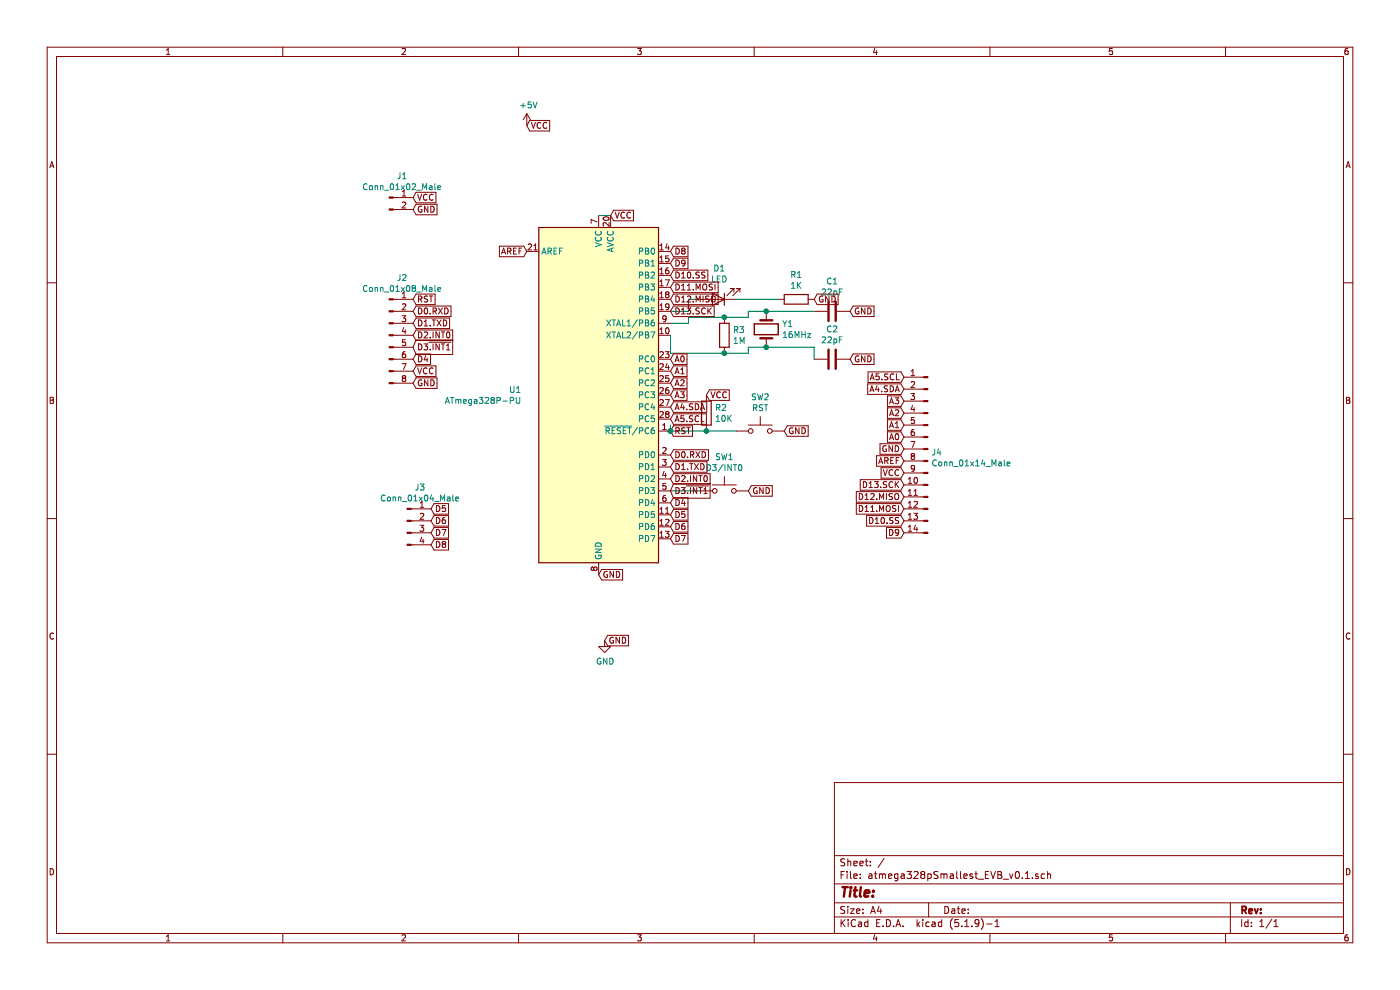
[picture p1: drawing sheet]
EESchema Schematic File Version 4
EELAYER 30 0
EELAYER END
$Descr A4 11693 8268
encoding utf-8
Sheet 1 1
Title ""
Date ""
Rev ""
Comp ""
Comment1 ""
Comment2 ""
Comment3 ""
Comment4 ""
$EndDescr
$Comp
L MCU_Microchip_ATmega:ATmega328P-PU U1
U 1 1
P 5000 3300
F 0 "U1" H 4356 3346 50  0000 R CNN
F 1 "ATmega328P-PU" H 4356 3255 50  0000 R CNN
F 2 "Package_DIP:DIP-28_W7.62mm" H 5000 3300 50  0001 C CIN
F 3 "http://ww1.microchip.com/downloads/en/DeviceDoc/ATmega328_P%20AVR%20MCU%20with%20picoPower%20Technology%20Data%20Sheet%2040001984A.pdf" H 5000 3300 50  0001 C CNN
	1    5000 3300
	1    0    0    -1  
$EndComp
$Comp
L Device:Crystal Y1
U 1 1
P 6400 2750
F 0 "Y1" V 6354 2881 50  0000 L CNN
F 1 "16MHz" V 6445 2881 50  0000 L CNN
F 2 "Crystal:Crystal_HC49-4H_Vertical" H 6400 2750 50  0001 C CNN
F 3 "~" H 6400 2750 50  0001 C CNN
	1    6400 2750
	0    1    1    0   
$EndComp
$Comp
L Device:C C1
U 1 1
P 6950 2600
F 0 "C1" V 6698 2600 50  0000 C CNN
F 1 "22pF" V 6789 2600 50  0000 C CNN
F 2 "Capacitor_THT:C_Disc_D3.0mm_W2.0mm_P2.50mm" H 6988 2450 50  0001 C CNN
F 3 "~" H 6950 2600 50  0001 C CNN
	1    6950 2600
	0    1    1    0   
$EndComp
$Comp
L Device:C C2
U 1 1
P 6950 3000
F 0 "C2" V 6698 3000 50  0000 C CNN
F 1 "22pF" V 6789 3000 50  0000 C CNN
F 2 "Capacitor_THT:C_Disc_D3.0mm_W2.0mm_P2.50mm" H 6988 2850 50  0001 C CNN
F 3 "~" H 6950 3000 50  0001 C CNN
	1    6950 3000
	0    1    1    0   
$EndComp
$Comp
L Device:R R3
U 1 1
P 6050 2800
F 0 "R3" H 6120 2846 50  0000 L CNN
F 1 "1M" H 6120 2755 50  0000 L CNN
F 2 "Resistor_THT:R_Axial_DIN0309_L9.0mm_D3.2mm_P2.54mm_Vertical" V 5980 2800 50  0001 C CNN
F 3 "~" H 6050 2800 50  0001 C CNN
	1    6050 2800
	1    0    0    -1  
$EndComp
$Comp
L Device:R R2
U 1 1
P 5900 3450
F 0 "R2" H 5970 3496 50  0000 L CNN
F 1 "10K" H 5970 3405 50  0000 L CNN
F 2 "Resistor_THT:R_Axial_DIN0309_L9.0mm_D3.2mm_P12.70mm_Horizontal" V 5830 3450 50  0001 C CNN
F 3 "~" H 5900 3450 50  0001 C CNN
	1    5900 3450
	1    0    0    -1  
$EndComp
$Comp
L Device:R R1
U 1 1
P 6650 2500
F 0 "R1" V 6443 2500 50  0000 C CNN
F 1 "1K" V 6534 2500 50  0000 C CNN
F 2 "Resistor_THT:R_Axial_DIN0309_L9.0mm_D3.2mm_P12.70mm_Horizontal" V 6580 2500 50  0001 C CNN
F 3 "~" H 6650 2500 50  0001 C CNN
	1    6650 2500
	0    1    1    0   
$EndComp
$Comp
L Device:LED D1
U 1 1
P 6000 2500
F 0 "D1" H 5993 2245 50  0000 C CNN
F 1 "LED" H 5993 2336 50  0000 C CNN
F 2 "LED_THT:LED_D5.0mm_Clear" H 6000 2500 50  0001 C CNN
F 3 "~" H 6000 2500 50  0001 C CNN
	1    6000 2500
	-1   0    0    1   
$EndComp
$Comp
L Switch:SW_Push SW2
U 1 1
P 6350 3600
F 0 "SW2" H 6350 3885 50  0000 C CNN
F 1 "RST" H 6350 3794 50  0000 C CNN
F 2 "Button_Switch_THT:SW_PUSH_6mm_H5mm" H 6350 3800 50  0001 C CNN
F 3 "~" H 6350 3800 50  0001 C CNN
	1    6350 3600
	1    0    0    -1  
$EndComp
$Comp
L Switch:SW_Push SW1
U 1 1
P 6050 4100
F 0 "SW1" H 6050 4385 50  0000 C CNN
F 1 "D3/INT0" H 6050 4294 50  0000 C CNN
F 2 "Button_Switch_THT:SW_PUSH_6mm_H5mm" H 6050 4300 50  0001 C CNN
F 3 "~" H 6050 4300 50  0001 C CNN
	1    6050 4100
	1    0    0    -1  
$EndComp
$Comp
L Connector:Conn_01x02_Male J1
U 1 1
P 3250 1650
F 0 "J1" H 3358 1831 50  0000 C CNN
F 1 "Conn_01x02_Male" H 3358 1740 50  0000 C CNN
F 2 "Connector_PinHeader_2.54mm:PinHeader_1x02_P2.54mm_Vertical" H 3250 1650 50  0001 C CNN
F 3 "~" H 3250 1650 50  0001 C CNN
	1    3250 1650
	1    0    0    -1  
$EndComp
$Comp
L Connector:Conn_01x14_Male J4
U 1 1
P 7750 3750
F 0 "J4" H 7722 3724 50  0000 R CNN
F 1 "Conn_01x14_Male" H 7722 3633 50  0000 R CNN
F 2 "Connector_PinHeader_2.54mm:PinHeader_1x14_P2.54mm_Vertical" H 7750 3750 50  0001 C CNN
F 3 "~" H 7750 3750 50  0001 C CNN
	1    7750 3750
	-1   0    0    -1  
$EndComp
$Comp
L Connector:Conn_01x04_Male J3
U 1 1
P 3400 4350
F 0 "J3" H 3508 4631 50  0000 C CNN
F 1 "Conn_01x04_Male" H 3508 4540 50  0000 C CNN
F 2 "Connector_PinHeader_2.54mm:PinHeader_1x04_P2.54mm_Vertical" H 3400 4350 50  0001 C CNN
F 3 "~" H 3400 4350 50  0001 C CNN
	1    3400 4350
	1    0    0    -1  
$EndComp
$Comp
L Connector:Conn_01x08_Male J2
U 1 1
P 3250 2800
F 0 "J2" H 3358 3281 50  0000 C CNN
F 1 "Conn_01x08_Male" H 3358 3190 50  0000 C CNN
F 2 "Connector_PinHeader_2.54mm:PinHeader_1x08_P2.54mm_Vertical" H 3250 2800 50  0001 C CNN
F 3 "~" H 3250 2800 50  0001 C CNN
	1    3250 2800
	1    0    0    -1  
$EndComp
$Comp
L power:GND #PWR03
U 1 1
P 5050 5350
F 0 "#PWR03" H 5050 5100 50  0001 C CNN
F 1 "GND" H 5055 5177 50  0000 C CNN
F 2 "" H 5050 5350 50  0001 C CNN
F 3 "" H 5050 5350 50  0001 C CNN
	1    5050 5350
	1    0    0    -1  
$EndComp
Wire Wire Line
	6050 2950 5600 2950
Wire Wire Line
	5600 2950 5600 2800
Wire Wire Line
	6050 2650 5750 2650
Wire Wire Line
	5750 2650 5750 2700
Wire Wire Line
	5750 2700 5600 2700
Wire Wire Line
	6050 2650 6250 2650
Wire Wire Line
	6250 2650 6250 2600
Wire Wire Line
	6250 2600 6400 2600
Connection ~ 6050 2650
Wire Wire Line
	6050 2950 6250 2950
Wire Wire Line
	6250 2950 6250 2900
Wire Wire Line
	6250 2900 6400 2900
Connection ~ 6050 2950
Wire Wire Line
	6400 2900 6800 2900
Wire Wire Line
	6800 2900 6800 3000
Connection ~ 6400 2900
Wire Wire Line
	6400 2600 6800 2600
Connection ~ 6400 2600
Text GLabel 7100 3000 2    50   Input ~ 0
GND
Text GLabel 7100 2600 2    50   Input ~ 0
GND
Text GLabel 5050 5350 2    50   Input ~ 0
GND
Wire Wire Line
	5600 2600 5750 2600
Wire Wire Line
	5750 2600 5750 2500
Wire Wire Line
	5750 2500 5850 2500
Wire Wire Line
	6150 2500 6500 2500
Text GLabel 6800 2500 2    50   Input ~ 0
GND
Text GLabel 4400 1050 2    50   Input ~ 0
VCC
$Comp
L power:+5V #PWR02
U 1 1
P 4400 1050
F 0 "#PWR02" H 4400 900 50  0001 C CNN
F 1 "+5V" H 4415 1223 50  0000 C CNN
F 2 "" H 4400 1050 50  0001 C CNN
F 3 "" H 4400 1050 50  0001 C CNN
	1    4400 1050
	1    0    0    -1  
$EndComp
Text GLabel 5100 1800 2    50   Input ~ 0
VCC
Wire Wire Line
	5100 1800 5000 1800
Text GLabel 3450 1650 2    50   Input ~ 0
VCC
Text GLabel 3450 1750 2    50   Input ~ 0
GND
Text GLabel 6550 3600 2    50   Input ~ 0
GND
Text GLabel 5900 3300 2    50   Input ~ 0
VCC
Wire Wire Line
	5600 3550 5600 3600
Wire Wire Line
	5600 3600 5900 3600
Connection ~ 5600 3600
Wire Wire Line
	6150 3600 5900 3600
Connection ~ 5900 3600
Text GLabel 7550 3750 0    50   Input ~ 0
GND
Text GLabel 7550 3950 0    50   Input ~ 0
VCC
Wire Wire Line
	5600 4100 5850 4100
Text GLabel 6250 4100 2    50   Input ~ 0
GND
Text GLabel 5600 3800 2    50   Input ~ 0
D0.RXD
Text GLabel 5600 3900 2    50   Input ~ 0
D1.TXD
Text GLabel 5600 4000 2    50   Input ~ 0
D2.INT0
Text GLabel 5600 4100 2    50   Input ~ 0
D3~.INT1
Text GLabel 5600 4200 2    50   Input ~ 0
D4
Text GLabel 5600 4300 2    50   Input ~ 0
D5~
Text GLabel 5600 4400 2    50   Input ~ 0
D6
Text GLabel 5600 4500 2    50   Input ~ 0
D7
Text GLabel 5600 2100 2    50   Input ~ 0
D8
Text GLabel 5600 2200 2    50   Input ~ 0
D9
Text GLabel 5600 2300 2    50   Input ~ 0
D10.SS
Text GLabel 5600 2400 2    50   Input ~ 0
D11.MOSI
Text GLabel 5600 2500 2    50   Input ~ 0
D12.MISO
Text GLabel 5600 2600 2    50   Input ~ 0
D13.SCK
Text GLabel 5600 3000 2    50   Input ~ 0
A0
Text GLabel 5600 3100 2    50   Input ~ 0
A1
Text GLabel 5600 3200 2    50   Input ~ 0
A2
Text GLabel 5600 3300 2    50   Input ~ 0
A3
Text GLabel 5600 3400 2    50   Input ~ 0
A4.SDA
Text GLabel 5600 3500 2    50   Input ~ 0
A5.SCL
Text GLabel 5600 3600 2    50   Input ~ 0
RST
Text GLabel 4400 2100 0    50   Input ~ 0
AREF
Text GLabel 3450 2500 2    50   Input ~ 0
RST
Text GLabel 3450 2600 2    50   Input ~ 0
D0.RXD
Text GLabel 3450 2700 2    50   Input ~ 0
D1.TXD
Text GLabel 3450 2800 2    50   Input ~ 0
D2.INT0
Text GLabel 3450 2900 2    50   Input ~ 0
D3~.INT1
Text GLabel 3450 3000 2    50   Input ~ 0
D4
Text GLabel 3450 3100 2    50   Input ~ 0
VCC
Text GLabel 3450 3200 2    50   Input ~ 0
GND
Text GLabel 3600 4250 2    50   Input ~ 0
D5~
Text GLabel 3600 4350 2    50   Input ~ 0
D6
Text GLabel 3600 4450 2    50   Input ~ 0
D7
Text GLabel 3600 4550 2    50   Input ~ 0
D8
Text GLabel 7550 3150 0    50   Input ~ 0
A5.SCL
Text GLabel 7550 3250 0    50   Input ~ 0
A4.SDA
Text GLabel 7550 3350 0    50   Input ~ 0
A3
Text GLabel 7550 3450 0    50   Input ~ 0
A2
Text GLabel 7550 3550 0    50   Input ~ 0
A1
Text GLabel 7550 3650 0    50   Input ~ 0
A0
Text GLabel 7550 3850 0    50   Input ~ 0
AREF
Text GLabel 7550 4050 0    50   Input ~ 0
D13.SCK
Text GLabel 7550 4150 0    50   Input ~ 0
D12.MISO
Text GLabel 7550 4250 0    50   Input ~ 0
D11.MOSI
Text GLabel 7550 4350 0    50   Input ~ 0
D10.SS
Text GLabel 7550 4450 0    50   Input ~ 0
D9
Text GLabel 5000 4800 2    50   Input ~ 0
GND
$EndSCHEMATC
